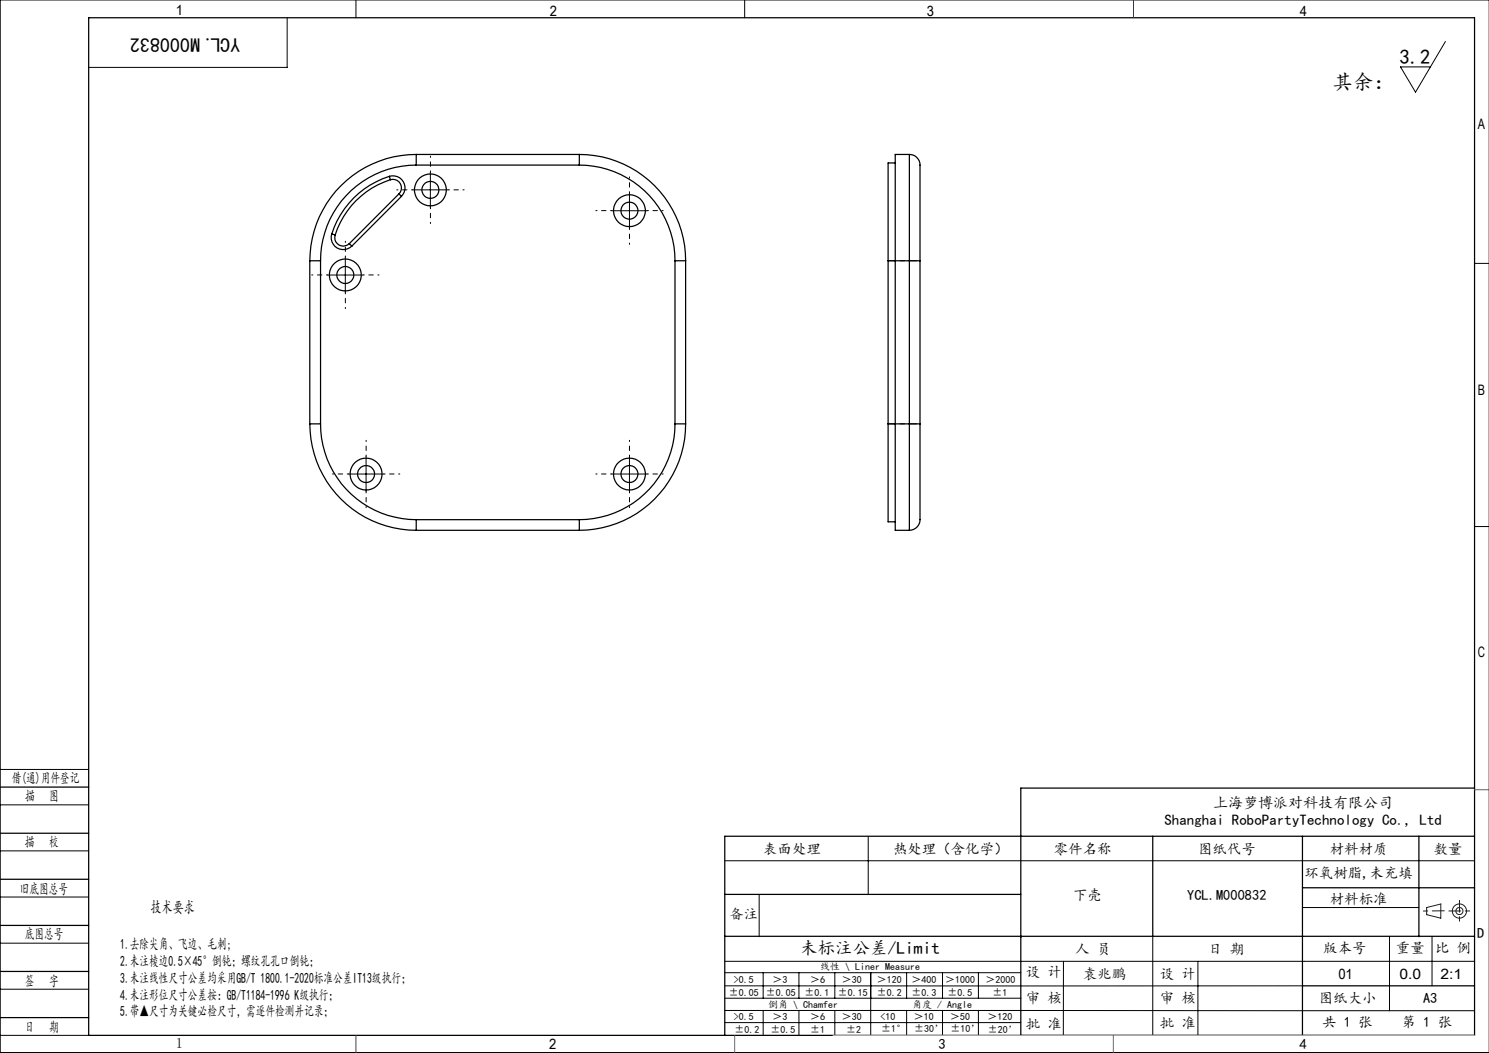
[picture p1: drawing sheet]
<svg xmlns="http://www.w3.org/2000/svg" width="420mm" height="297mm" viewBox="0 0 420 297" stroke-linecap="round" stroke-linejoin="round" font-family="sans-serif">
<g fill="none" stroke="#191924" stroke-width=".28">
<path d="M402.4 256l4-1v4l-4-1z"/>
<circle cx="411.7" cy="257" r="1"/>
<circle cx="411.7" cy="257" r="2"/>
</g>
<g fill="none" stroke="#000" stroke-width=".28">
<path d="M100.4 0v5M210 0v5M420 0h-419.9v297h419.9M81 5v14h-56M407.7 11.7l-8.4 14.3-4.3-7.1h8.5M116.4 53.5h10M121.4 48.6v10M172.5 59.4h10M177.6 54.4v10M92.4 77.6h10M97.4 72.6v10M415.9 74.3h4.1"/>
<path d="M98.2 133.7h10.1M103.3 128.7v10M172.5 133.7h10M177.6 128.7v10M415.9 148.5h4.1M0 217h25M0 227h25M0 240h25M244.9 236v16.3M0 253h25M204.4 242.8h211.5M214.1 252.4v11.8"/>
<path d="M367.4 256h32.8M0 266h25M0 279h25M204.4 271.1h211.5M204.4 278.1h163M204.4 274.4h83.5M215.3 274.4v7.1M225.4 274.4v7.1M235.5 274.4v7.1M245.6 274.4v17.6M255.7 274.4v7.1M265.9 274.4v7.1"/>
<path d="M276 274.4v7.1M300 271.1l-.1 21M325.2 264.1v27.9M337.9 271.1v20.9M391.9 264.1v21M403.9 264.1v14M0 292h25M204.4 285l211.5 .1M204.4 288.4h83.5M204.5 281.5h83.5M215.3 285v7M225.4 285v7"/>
<path d="M235.5 285v7M255.7 285v7M265.9 285v7M276 285v7M287.9 292h128"/>
</g>
<g fill="none" stroke="#000" stroke-width=".28" stroke-dasharray="30.5 1.3 1.3 1.3" stroke-dashoffset="30.1">
<path d="M116.4 53.5h-4.5M121.4 48.5v-4.5M121.4 58.5v4.5M126.4 53.5h4.5M172.6 59.4h-4.5M177.6 54.4v-4.5M182.6 59.4h4.5M92.4 77.5h-4.5M97.4 72.5v-4.5M102.4 77.5h4.5M177.6 64.4v4.5M97.4 82.5v4.5"/>
<path d="M98.3 133.7h-4.5M103.3 128.7v-4.5M103.3 138.7v4.5M108.3 133.7h4.5M172.6 133.7h-4.5M177.6 128.7v-4.5M177.6 138.7v4.5M182.6 133.7h4.5"/>
</g>
<path d="M258.5 73.5h-8M258.5 119.5h-8" fill="none" stroke="#000" stroke-width=".28" stroke-dasharray="30.5 1.3 1.3 1.3" stroke-dashoffset="28.4"/>
<g fill="none" stroke="#000" stroke-width=".35">
<path d="M25 5h390.9v287h-390.9zM109.8 49.7a3.4 3.4 0 0 1 3.9 1.5 3.4 3.4 0 0 1-.5 4.2M109.8 49.7a25 25 0 0 0-16.2 16.3M109.8 49.7l.3 1M110.1 50.7a2.41 2.41 0 0 1 2.8 1 2.41 2.41 0 0 1-.4 3M110.1 50.7a24 24 0 0 0-15.6 15.6M112.5 54.7l.7 .7M112.5 54.7l-14 14M113.2 55.4l-14 14M117.4 46.6a26.9 26.9 0 0 0-27 27M117.4 43.6v3M117.4 43.6a30.1 30.1 0 0 0-30 30"/>
<path d="M117.4 46.6h46M117.4 43.6h46M163.4 46.6a27 27 0 0 1 27 27M163.4 43.6v3M163.4 43.6a30 30 0 0 1 30 30M252.5 46h-2v27.6M256.5 43.6v30M256.5 43.6h-4v106h4M256.5 43.6a3.3 3.3 0 0 1 3 4.2v25.8M87.4 73.6h3M87.4 73.6v46M90.4 73.6v46"/>
<path d="M93.6 66a3.4 3.4 0 0 0 1.4 3.9 3.4 3.4 0 0 0 4.2-.5M93.6 66l.9 .3M94.5 66.3a2.4 2.4 0 0 0 1.1 2.8 2.4 2.4 0 0 0 2.9-.4M98.5 68.7l.7 .7M190.4 73.6h3M190.4 73.6v46M193.4 73.6v46M250.5 73.6h6M250.5 73.6v46M256.5 73.6h3M256.5 73.6v46M259.5 73.6v46"/>
<path d="M87.4 119.6h3M87.4 119.6a30.1 30.1 0 0 0 30 30M90.4 119.6a27 27 0 0 0 27 27M190.4 119.6a27 27 0 0 1-27 27M190.4 119.6h3M193.4 119.6a30 30 0 0 1-30 30M250.5 119.6v27.6h2M250.5 119.6h6M256.5 119.6h3M256.5 119.6v30M259.5 119.6v25.1a5.5 5.5 0 0 1-.9 4 3.1 3.1 0 0 1-2.1 .9M117.4 146.6v3"/>
<path d="M117.4 146.6h46M117.4 149.6h46M163.4 146.6v3M0 222h25M0 235h25M325.2 235.9v28.2M367.4 235.9v56.1M400.2 235.9v28.3M415.9 235.9h-211.5v56.1M415.9 222.3h-128v69.7M0 248h25M204.4 252.3h83.5"/>
<path d="M367.4 250.4h48.5M0 261h25M0 274h25M204.4 264.1h211.5M367.4 278.1h48.5M0 287h25"/>
<circle cx="121.4" cy="53.6" r="4.5"/>
<circle cx="121.4" cy="53.5" r="2.4"/>
<circle cx="177.5" cy="59.4" r="2.41"/>
<circle cx="177.5" cy="59.4" r="4.5"/>
<circle cx="97.4" cy="77.6" r="4.5"/>
<circle cx="97.4" cy="77.6" r="2.41"/>
<circle cx="103.3" cy="133.7" r="4.5"/>
<circle cx="103.3" cy="133.7" r="2.4"/>
<circle cx="177.5" cy="133.7" r="2.4"/>
<circle cx="177.5" cy="133.7" r="4.5"/>
</g>
<path d="M407.4 256.9l-5.9 .1M408.7 256.9h6M411.7 253.9v6" fill="none" stroke="#191924" stroke-width=".28" stroke-dasharray="6.3 1.3 1.3 1.3" stroke-dashoffset="3"/>
<path d="M235 292h180.9" fill="none" stroke="#c0c0c0" stroke-width=".28"/>
<path d="M319.7 0v5M415.9 222.7h4.1M100.4 292v5M207.2 292v5M314 292v5" fill="none" stroke="#00f" stroke-width=".28"/>
<path d="M406.4 255h.1" fill="none" stroke="#0ff" stroke-width=".28"/>
<g font-size="5.8">
<text x="394.8" y="18">3.2</text>
<text x="375.8" y="25.2">其余：</text>
</g>
<text font-size="5.6" x="67.7" y="10.6" transform="rotate(-180 67.7 10.6)">YCL.M000832</text>
<text font-size="4.9" x="225.7" y="269">未标注公差/Limit</text>
<text font-size="4.7" x="42.5" y="257.5">技术要求</text>
<g font-size="4.2">
<text x="342.2" y="227.9">上海萝博派对科技有限公司</text>
<text x="328.5" y="232.8">Shanghai RoboPartyTechnology Co., Ltd</text>
</g>
<g font-size="4.1">
<text x="49.6" y="4.3">1</text>
<text x="155.1" y="4.6">2</text>
<text x="261.4" y="4.6">3</text>
<text x="366.6" y="4.6">4</text>
<text x="416.9" y="36.3">A</text>
<text x="416.9" y="111.3">B</text>
<text x="416.9" y="185.3">C</text>
<text x="3.3" y="220.9">借(通)用件登记</text>
<text x="7.1" y="226">描</text>
<text x="13.9" y="226">图</text>
<text x="7" y="238.9">描</text>
<text x="13.8" y="238.9">校</text>
<text x="215.3" y="240.8">表面处理</text>
<text x="251.9" y="240.8">热处理（含化学）</text>
<text x="297.3" y="240.8">零件名称</text>
<text x="337.9" y="240.8">图纸代号</text>
<text x="375.1" y="240.8">材料材质</text>
<text x="404.4" y="240.8">数量</text>
<text x="368" y="247.7">环氧树脂,未充填</text>
<text x="5.6" y="252">旧底图总号</text>
<text x="302.7" y="253.7">下壳</text>
<text x="334.9" y="253.7">YCL.M000832</text>
<text x="375.1" y="254.9">材料标准</text>
<text x="205.7" y="259.3">备注</text>
<text x="7" y="265">底图总号</text>
<text x="33.9" y="267.6">1.去除尖角、飞边、毛刺;</text>
<text x="303.3" y="269">人 员</text>
<text x="340.8" y="269">日 期</text>
<text x="373.2" y="268.7">版本号</text>
<text x="393.7" y="268.7">重量</text>
<text x="404.8" y="268.7">比 例</text>
<text x="416.7" y="264.6">D</text>
<text x="33.9" y="272.4">2.未注棱边0.5×45°倒钝；螺纹孔孔口倒钝；</text>
<text x="289.3" y="275.5">设 计</text>
<text x="7" y="278">签</text>
<text x="13.8" y="278">字</text>
<text x="33.9" y="277.2">3.未注线性尺寸公差均采用GB/T 1800.1-2020标准公差IT13级执行；</text>
<text x="33.9" y="281.9">4.未注形位尺寸公差按：GB/T1184-1996 K级执行；</text>
<text x="305.4" y="276">袁兆鹏</text>
<text x="327.2" y="276">设 计</text>
<text x="377.5" y="276">01</text>
<text x="394.8" y="276">0.0</text>
<text x="406.3" y="276">2:1</text>
<text x="33.9" y="286.7">5.带▲尺寸为关键必检尺寸，需逐件检测并记录；</text>
<text x="289.3" y="283">审 核</text>
<text x="327.2" y="282.9">审 核</text>
<text x="372" y="283">图纸大小</text>
<text x="401.4" y="283">A3</text>
<text x="7" y="291">日</text>
<text x="13.8" y="291">期</text>
<text x="289.3" y="290.1">批 准</text>
<text x="327.2" y="290">批 准</text>
<text x="373" y="289.8">共 1 张</text>
<text x="395.4" y="289.8">第 1 张</text>
<text x="49.6" y="295.6">1</text>
<text x="154.9" y="296">2</text>
<text x="264.7" y="296">3</text>
<text x="366.6" y="296">4</text>
</g>
<g font-size="2.8">
<text x="231.3" y="273.6">线性 \ Liner Measure</text>
<text x="205.6" y="280.8">±0.05</text>
<text x="207" y="277.2">&gt;0.5</text>
<text x="216" y="280.8">±0.05</text>
<text x="217.9" y="277.2">＞3</text>
<text x="227" y="280.8">±0.1</text>
<text x="228.5" y="277.2">＞6</text>
<text x="236.3" y="280.8">±0.15</text>
<text x="237.5" y="277.2">＞30</text>
<text x="247.4" y="277.2">＞120</text>
<text x="247.4" y="280.8">±0.2</text>
<text x="257.1" y="277.2">＞400</text>
<text x="257.1" y="280.8">±0.3</text>
<text x="266.6" y="277.2">＞1000</text>
<text x="267.3" y="280.8">±0.5</text>
<text x="278" y="277.2">＞2000</text>
<text x="279.9" y="280.8">±1</text>
<text x="207" y="287.8">&gt;0.5</text>
<text x="216.6" y="284.3">倒角 \ Chamfer</text>
<text x="217.9" y="287.8">＞3</text>
<text x="228.5" y="287.8">＞6</text>
<text x="237.5" y="287.8">＞30</text>
<text x="248.4" y="287.8">&lt;10</text>
<text x="257.3" y="284.3">角度 / Angle</text>
<text x="257.8" y="287.8">＞10</text>
<text x="268" y="287.8">＞50</text>
<text x="278.5" y="287.8">＞120</text>
<text x="207.1" y="291.3">±0.2</text>
<text x="217.3" y="291.3">±0.5</text>
<text x="228.5" y="291.3">±1</text>
<text x="238.7" y="291.3">±2</text>
<text x="248.6" y="291.1">±1°</text>
<text x="257.8" y="291.1">±30’</text>
<text x="268.1" y="291.1">±10’</text>
<text x="278.6" y="291.2">±20’</text>
</g>
</svg>
